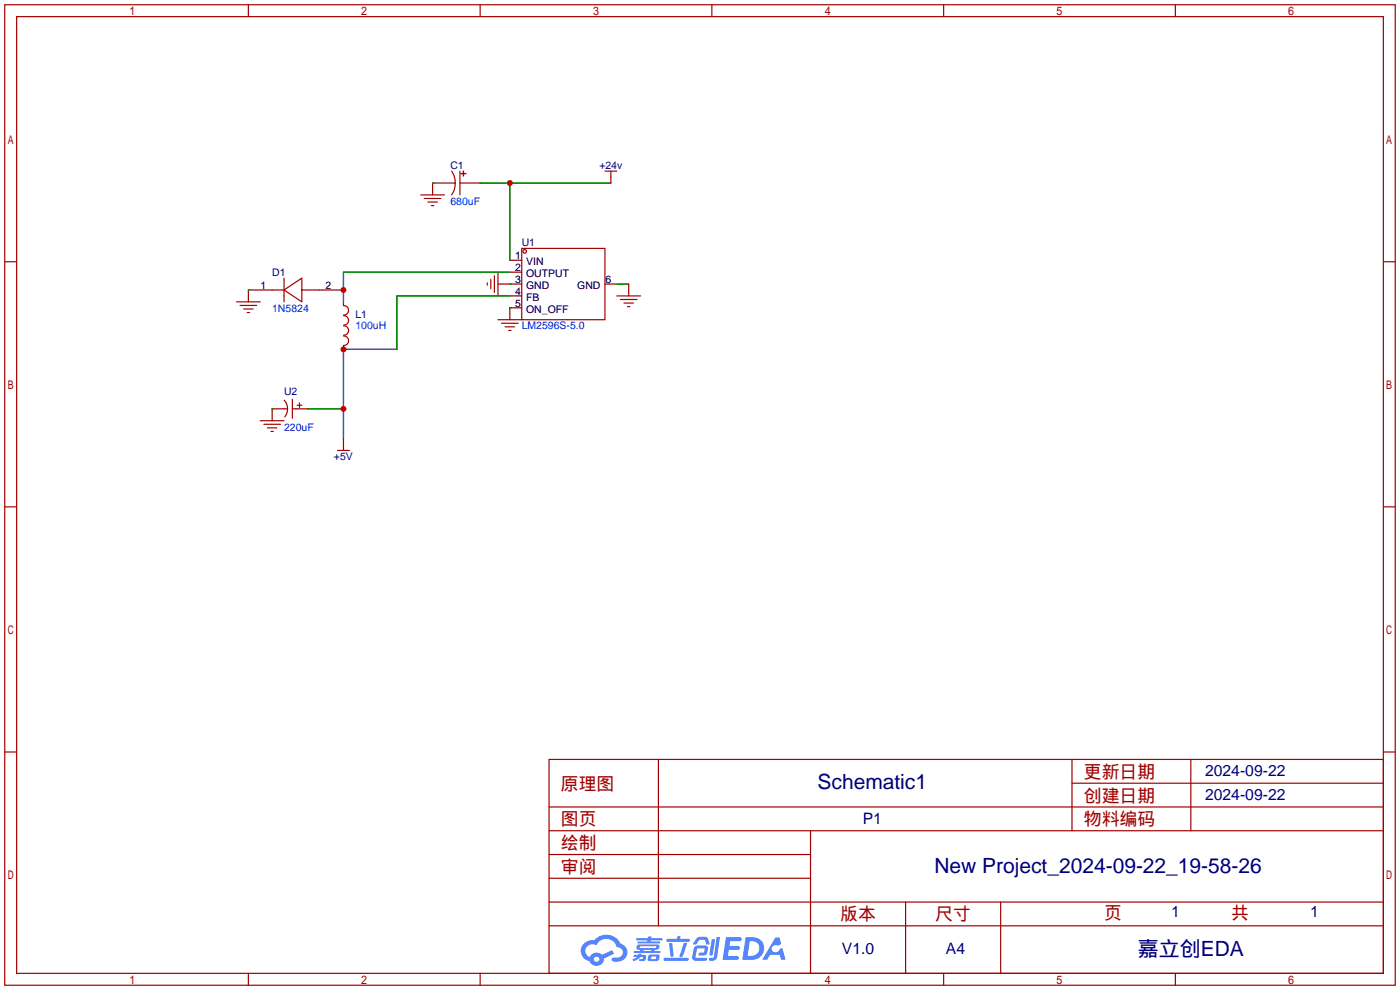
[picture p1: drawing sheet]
<svg xmlns="http://www.w3.org/2000/svg" width="299mm" height="212mm" viewBox="0 0 299 212" stroke-linecap="round" stroke-linejoin="round" font-family="sans-serif">
<g fill="none" stroke="#a10000" stroke-width=".25">
<path d="M1 1h297.2v209.6h-297.2zM3.6 3.6h292.1v204.4h-292.1zM53.1 1v2.6M102.6 1v2.6M152.1 1v2.6M201.7 1v2.6M251.2 1v2.6M1 55.9h2.6M295.7 55.9h2.5M1 108.3h2.6M295.7 108.3h2.5M1 160.7h2.6"/>
<path d="M117.3 162.3h178.4v45.7h-178.4zM117.3 177.5h178.4M117.3 172.5h178.4M140.7 162.3v35.6M173.2 177.5v30.5M229.1 162.3v15.2M229.1 167.4h66.6M254.5 162.3v15.2M295.7 160.7h2.5M117.3 182.6h55.9M117.3 197.9h178.4M117.3 192.8h178.4"/>
<path d="M117.3 187.7h55.9M193.5 192.8v15.2M213.9 192.8v15.2M53.1 208v2.6M102.6 208v2.6M152.1 208v2.6M201.7 208v2.6M251.2 208v2.6"/>
</g>
<g fill="#5487ff">
<path d="M155.2 200.3h2.6a.48 .48 0 0 1 .7 .4 .48 .48 0 0 1-.6 .4h-1.8l-.2 1.1h1.9a.43 .43 0 0 1 .4 .4 .43 .43 0 0 1-.5 .4h-1.9l-.2 1.3h1.7a.45 .45 0 0 1 .5 .2 .45 .45 0 0 1-.1 .6h-3.3z"/>
<path d="M165.7 200.3h.9l.4 1.5-.8 .3a.84 .84 0 0 0-1.2 .3 .84 .84 0 0 0 .4 1.1 .84 .84 0 0 0 1.1-.4l.1-.2 .6-.3 .7 2.5h-1l-.2-1h-2.1l-.6 1h-1.1z"/>
<path d="M152.1 200.8h.7l-.5 3.1a.36 .36 0 0 1-.3 .3 .36 .36 0 0 1-.4-.3z"/>
<path d="M153.2 200.2h.7l-.6 4.3a1.13 1.13 0 0 1-1.8 .6l.2-.4h.7l.2-.2z"/>
<path d="M148.9 200.6l.6-.4h1a.77 .77 0 0 1 .9 .5l.3 1-.2 .2h-.5l-.3-.9-.2-.2-1 .1-.7 1-.6-.1-.1-.2z"/>
<path d="M148.4 202.4l.6-.3h1.7a.81 .81 0 0 1 .7 .5 .81 .81 0 0 1-.2 .8 .81 .81 0 0 1-.9 .8h-.7a.32 .32 0 0 1-.3-.3 .32 .32 0 0 1 .4-.3h.7l.2-.9-1.6 .1-.4 1.8 2.2 .1a.32 .32 0 0 1 .3 .4 .32 .32 0 0 1-.4 .2h-2.2l-.5-.3-.1-.5z"/>
<path d="M141.9 204.7h5a.33 .33 0 0 1 .3 .3 .33 .33 0 0 1-.3 .3h-4.9l-.2-.1z"/>
<path d="M146.1 201.5h.8l-.7 2a.98 .98 0 0 1-.7 1.1l-.3-.3z"/>
<path d="M143 201.6h.7l.3 2.5a.34 .34 0 0 1-.3 .4 .34 .34 0 0 1-.4-.3z"/>
<path d="M142.5 200.7h2.1l.3-.6h.6l-.1 .6h1.7a.32 .32 0 0 1 .4 .3 .32 .32 0 0 1-.4 .3h-4.5l-.2-.2z"/>
<path d="M135.5 204.1h.9l.1-.3h.6v.3h.8a.82 .82 0 0 1-.5 1.3h-.8v-.4l.7-.1 .1-.3a.68 .68 0 0 0-1 .4l-1.1 .4-.1-.4 .9-.5h-.7z"/>
<path d="M136 200.5h2.4l.1-.3h.7v.3h2.2l.2 .3-.2 .2h-2.3v.2h1.8l.2 .3-.2 .1h-4.5l-.1-.4h2l.1-.2h-2.3l-.1-.2z"/>
<path d="M159.4 200.3l-.8 4.9h1.7a2.5 2.5 0 0 0 3-2.5 2.5 2.5 0 0 0-3.1-2.4zM160.3 201.1a1.61 1.61 0 0 1 2 1.5 1.61 1.61 0 0 1-1.8 1.7h-.7z"/>
<path d="M136.2 202a.55 .55 0 0 0-.2 .8 .55 .55 0 0 0 .7 .2l.1 .3h-1.3v.3l5.4 .1 .3-.2-.2-.2h-1.2l.2-.3a.7 .7 0 0 0 .8-.3 .7 .7 0 0 0 0-.8l-4.2-.1zM136.8 202.3l3.3-.1 .1 .1-.2 .3h-3.2zM137.5 203h1.7l-.2 .3h-1.4z"/>
<path d="M138.6 204.2a1.05 1.05 0 0 0 0 1.2 2.91 2.91 0 0 0 2.2-.2 .98 .98 0 0 0 0-1.2h-1.6zM139.2 204.5l.9-.1 .1 .4-.2 .2-.8-.1z"/>
<path d="M124.9 201.6a2.23 2.23 0 0 0-.7 2.3 2.23 2.23 0 0 0 1.8 1.6 1.58 1.58 0 0 0 1.8 .9 1.58 1.58 0 0 0 1.3-1.5l2.2-1.1-.5-.7-2.1 1a1.65 1.65 0 0 0-2.7 .4 1.45 1.45 0 0 1-.8-1.9 1.45 1.45 0 0 1 2-.7l.3 .1a2.3 2.3 0 0 1 2.3-1.3 2.3 2.3 0 0 1 2 1.7 1.12 1.12 0 0 1 1.3 1 1.12 1.12 0 0 1-1.1 1.2h-.7a.45 .45 0 0 0-.6 .4 .45 .45 0 0 0 .5 .5 2.21 2.21 0 0 0 2.2-.5 2.21 2.21 0 0 0 .5-2.3 2.13 2.13 0 0 0-1.3-1.1 3.3 3.3 0 0 0-5.6-.7l-1.1 .1zM127 205a.57 .57 0 0 1 1.1 0 .57 .57 0 0 1-1.1 0z"/>
</g>
<g fill="none" stroke="#a10000" stroke-width=".25">
<path d="M96.5 36.6a4.6 4.6 0 0 1 0 5.1M98.3 36.6v5.1M98.6 37.1h1zM99 36.6l.1 1zM129.3 36.6h2.5M130.6 36.6v1.2M60.7 59.4v5.1M89.9 41.7h5.1M90.7 42.4h3.5M91.4 43.2h2.1M92.2 43.9h.5M104.9 59.7v2"/>
<path d="M105.7 58.9v3.6M106.4 58.2v5M111.5 53.1h17.8v15.2h-17.8zM50.5 64.5h5.1M51.3 65.3h3.6M52.1 66h2M52.8 66.8h.5M58.2 62h2.5M60.7 62l3.8-2.6v5.1zM64.5 62h3.8M73.4 65.3a1.01 1.01 0 0 1 1.1 1 1.01 1.01 0 0 1-1.1 1M73.4 71.8a1.01 1.01 0 0 1 1.1 1 1.01 1.01 0 0 1-1.1 1"/>
<path d="M73.4 67.5a1.01 1.01 0 0 1 1.1 1 1.01 1.01 0 0 1-1.1 1M73.4 69.6a1.01 1.01 0 0 1 1.1 1 1.01 1.01 0 0 1-1.1 1M104.1 60.5v.5M106.4 68.3h5.1M107.2 69.1h3.5M107.9 69.8h2.1M108.7 70.6h.5M131.8 63.2h5.1M132.6 64h3.5M133.3 64.8h2.1M134.1 65.5h.5M55.6 89.9h5.1"/>
<path d="M56.4 90.7h3.5M57.1 91.4h2.1M57.9 92.2h.5M60.7 87.4h.8M60.7 85.5a2.74 2.74 0 0 1 .2 3.6M62.5 87.4h.7M62.5 85.3v4.1M63.5 86.6h1M64 86.1v1M72.1 96.3h2.6M73.4 95v1.3"/>
<circle cx="112.1" cy="53.7" r=".38"/>
</g>
<g fill="none" stroke="#870000" stroke-width=".25">
<path d="M97.3 39.1h-4.8v2.6M98.3 39.1h4.3M130.6 37.8v1.3M109 58.2h2.5M109 55.6h2.5M58.2 62h-5.1v2.5M68.3 62h5.1M73.4 64.5v.8M73.4 73.9v.8M106.4 60.7h5.1M109 63.2h2.5M111.5 65.8h-2.5v2.5"/>
<path d="M129.3 60.7h2.5M134.4 60.7v2.5M60.7 87.4h-2.5v2.5M63.2 87.4h2.6M73.4 93.7v1.3"/>
</g>
<path d="M92.5 39.1h.1M102.6 39.1h28M109 39.1v16.5M109 58.2h-35.6v6.3M53.1 62h.1M109 65.8h.1M109 60.7h.1M109 63.2h-24.2v11.5h-11.4v19M131.8 60.7h2.6M58.2 87.4h.1M65.8 87.4h7.6" fill="none" stroke="#008700" stroke-width=".25"/>
<g fill="#c00">
<circle cx="109" cy="39.1" r=".63"/>
<circle cx="73.4" cy="62" r=".63"/>
<circle cx="73.4" cy="74.7" r=".63"/>
<circle cx="73.4" cy="87.4" r=".63"/>
</g>
<g font-size="4.5" fill="#000080">
<text x="174.7" y="168.7">Schematic1</text>
<text x="199.7" y="186.5">New Project_2024-09-22_19-58-26</text>
<text x="243.2" y="204.3">嘉立创EDA</text>
</g>
<g font-size="3.8" fill="#a00000">
<text x="231.6" y="166.2">更新日期</text>
<text x="119.9" y="168.8">原理图</text>
<text x="231.6" y="171.3">创建日期</text>
<text x="119.9" y="176.4">图页</text>
<text x="231.6" y="176.4">物料编码</text>
<text x="119.9" y="181.5">绘制</text>
<text x="119.9" y="186.6">审阅</text>
<text x="179.6" y="196.7">版本</text>
<text x="199.9" y="196.7">尺寸</text>
<text x="236" y="196.5">页</text>
<text x="263.1" y="196.5">共</text>
</g>
<g font-size="3.4" fill="#000080">
<text x="257.6" y="165.9">2024-09-22</text>
<text x="257.6" y="170.9">2024-09-22</text>
<text x="184.4" y="176">P1</text>
<text x="250.3" y="196.1">1</text>
<text x="280" y="196.1">1</text>
<text x="179.9" y="204">V1.0</text>
<text x="202.2" y="204">A4</text>
</g>
<g font-size="2.2" fill="#000080">
<text x="96.3" y="36.1">C1</text>
<text x="128.1" y="36.1">+24v</text>
<text x="111.5" y="52.6">U1</text>
<text x="58.2" y="59">D1</text>
<text x="75.9" y="67.9">L1</text>
<text x="60.7" y="84.4">U2</text>
<text x="71.4" y="98.2">+5V</text>
</g>
<g font-size="2.2" fill="#00f">
<text x="96.3" y="43.7">680uF</text>
<text x="58.2" y="66.6">1N5824</text>
<text x="75.9" y="70.4">100uH</text>
<text x="111.5" y="70.4">LM2596S-5.0</text>
<text x="60.7" y="92">220uF</text>
</g>
<g font-size="2.2">
<text x="110.1" y="58">2</text>
<text x="110.1" y="55.4">1</text>
<text x="112.4" y="59.2">OUTPUT</text>
<text x="112.4" y="56.7">VIN</text>
<text x="55.7" y="61.8">1</text>
<text x="69.6" y="61.8">2</text>
<text x="110.1" y="65.6">5</text>
<text x="110.1" y="63">4</text>
<text x="110.1" y="60.5">3</text>
<text x="112.4" y="64.3">FB</text>
<text x="112.4" y="61.8">GND</text>
<text x="123.4" y="61.8">GND</text>
<text x="129.4" y="60.5">6</text>
<text x="112.4" y="66.8">ON_OFF</text>
</g>
</svg>
